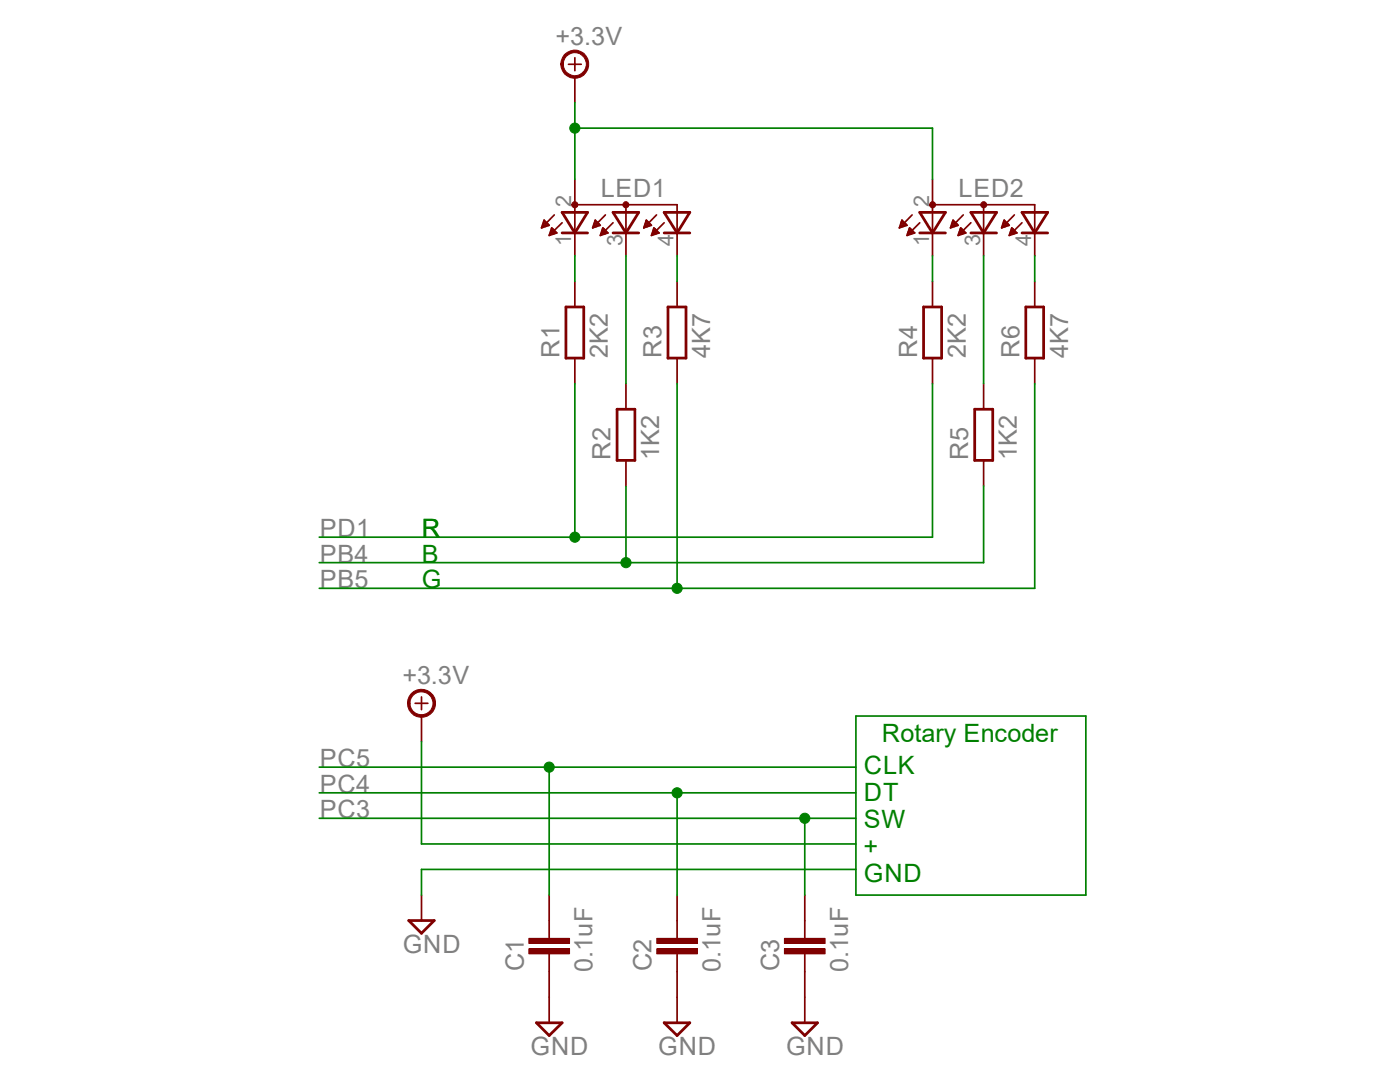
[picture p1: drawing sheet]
<svg xmlns="http://www.w3.org/2000/svg" width="279mm" height="216mm" viewBox="0 0 279 216" stroke-linecap="round" stroke-linejoin="round" font-family="sans-serif">
<path d="M112.2 46.5h5.1M112.2 42.4h5.1l-2.6 4.1zM122.3 46.5h5.2M122.3 42.4h5.2l-2.6 4.1zM132.5 42.4h5.2l-2.6 4.1zM132.5 46.5h5.2" fill="none" stroke="#800000" stroke-width=".55"/>
<path d="M110.6 42.9l-1.8 1.8M112.2 44.4l-1.8 1.8M114.7 40.9h20.4v5.1M120.8 42.9l-1.8 1.8M122.3 44.4l-1.7 1.8M124.9 40.9v5.1M131 42.9l-1.8 1.8M132.5 44.4l-1.7 1.8" fill="none" stroke="#800000" stroke-width=".34"/>
<path d="M114.2 40.5l.3-.2h.4l.3 .2v.7l-.3 .2h-.4l-.3-.2-.1-.3 .7-.1v.2l-.7-.1z" fill-rule="evenodd" fill="#800000"/>
<path d="M114.2 40.5l.3-.2h.4l.3 .2v.7l-.3 .2h-.4l-.3-.2-.1-.3 .7-.1v.2l-.7-.1z" fill="none" stroke="#800000" stroke-width=".2"/>
<path d="M124.4 40.5l.3-.2h.4l.4 .6-.1 .3-.3 .2h-.4l-.3-.2-.1-.3 .7-.1-.1 .2-.6-.1z" fill-rule="evenodd" fill="#800000"/>
<path d="M124.4 40.5l.3-.2h.4l.4 .6-.1 .3-.3 .2h-.4l-.3-.2-.1-.3 .7-.1-.1 .2-.6-.1z" fill="none" stroke="#800000" stroke-width=".2"/>
<g fill="none" stroke="#800000" stroke-width=".34">
<path d="M114.7 35.8v15.3M108.1 45.5h.1M108.2 45.2h.6M108.2 45h1.4M108.3 44.7h1.1M108.4 44.5h.7M108.5 44.2h.4M108.6 44h.1M108.6 43.9l1 1.1-1.5 .5zM109.6 46.9h.3M109.7 46.7h.9M109.8 46.4h1.3"/>
<path d="M109.9 46.2h1M110 45.9h.6M110 45.7h.4M110.1 45.5l1 1-1.5 .5zM118.3 45.5h.1M118.4 45.2h.6M118.4 45h1.4M118.5 44.7h1.1M118.6 44.5h.7M118.7 44.2h.4M118.8 44h.1M118.8 43.9l1 1.1-1.5 .5z"/>
<path d="M119.8 46.9h.3M119.9 46.7h.9M120 46.4h1.3M120.1 46.2h.9M120.1 45.9h.7M120.2 45.7h.4M120.3 45.5l1 1-1.5 .5zM124.9 46v5.1M128.5 45.5h.1M128.6 45.2h.6M128.7 45h1.2M128.7 44.7h1.1"/>
<path d="M128.8 44.5h.7M128.9 44.2h.4M129 43.9l1 1.1-1.5 .5zM129 44h.1M130 46.9h.3M130.1 46.7h.9M130.2 46.4h1.3M130.3 46.2h.9M130.3 45.9h.7M130.4 45.7h.4M130.5 45.5l1 1-1.5 .5zM135.1 46v5.1"/>
<path d="M182 42.9l-1.7 1.8M183.6 44.4l-1.8 1.8M186.1 40.9h20.4v5.1M192.2 42.9l-1.7 1.8M193.8 44.4l-1.8 1.8M196.3 40.9v5.1M202.4 42.9l-1.7 1.8M204 44.4l-1.8 1.8"/>
</g>
<path d="M183.6 46.5h5.1M183.6 42.4h5.1l-2.6 4.1zM193.8 46.5h5.1M193.8 42.4h5.1l-2.6 4.1zM204 42.4h5.1l-2.6 4.1zM204 46.5h5.1" fill="none" stroke="#800000" stroke-width=".55"/>
<path d="M185.6 40.5l.3-.2h.4l.4 .6-.1 .3-.3 .2h-.4l-.3-.2-.1-.3h.7l-.1 .1-.6-.1z" fill-rule="evenodd" fill="#800000"/>
<path d="M185.6 40.5l.3-.2h.4l.4 .6-.1 .3-.3 .2h-.4l-.3-.2-.1-.3h.7l-.1 .1-.6-.1z" fill="none" stroke="#800000" stroke-width=".2"/>
<path d="M195.8 40.5l.3-.2h.4l.4 .6-.1 .3-.3 .2h-.4l-.3-.2-.1-.3h.7l-.1 .1-.6-.1z" fill-rule="evenodd" fill="#800000"/>
<path d="M195.8 40.5l.3-.2h.4l.4 .6-.1 .3-.3 .2h-.4l-.3-.2-.1-.3h.7l-.1 .1-.6-.1z" fill="none" stroke="#800000" stroke-width=".2"/>
<g fill="none" stroke="#800000" stroke-width=".34">
<path d="M113.5 12.8h2.5M114.7 11.5v2.6M186.1 35.8v15.3M179.5 45.5h.1M179.6 45.2h.6M179.7 45h1.2M179.7 44.7h1.1M179.8 44.5h.8M179.9 44.2h.4M180 44h.1M180 43.9l1 1.1-1.5 .5zM181.1 46.9h.1"/>
<path d="M181.1 46.7h.8M181.2 46.4h1.3M181.3 46.2h.9M181.4 45.9h.6M181.4 45.7h.4M181.5 45.5l1 1-1.5 .5zM189.7 45.5h.1M189.8 45.2h.6M189.9 45h1.2M189.9 44.7h1.1M190 44.5h.8M190.1 44.2h.4"/>
<path d="M190.2 44h.1M190.2 43.9l1 1.1-1.5 .5zM191.2 46.9h.2M191.3 46.7h.9M191.4 46.4h1.3M191.5 46.2h.9M191.6 45.9h.6M191.6 45.7h.4M191.7 45.5l1 1-1.5 .5zM196.3 46v5.1M199.9 45.5h.1M200 45.2h.6"/>
<path d="M200.1 45h1.2M200.1 44.7h1.1M200.2 44.5h.8M200.3 44.2h.4M200.4 44h.1M200.4 43.9l1 1.1-1.5 .5zM201.4 46.9h.2M201.5 46.7h.9M201.6 46.4h1.3M201.7 46.2h.9M201.8 45.9h.6M201.8 45.7h.4"/>
<path d="M201.9 45.5l1 1-1.5 .5zM206.5 46v5.1"/>
</g>
<path d="M112.6 10.9a2.81 2.81 0 0 1 4.5 .4 2.81 2.81 0 0 1-1.6 4.2 2.81 2.81 0 0 1-3.6-2.7h.5a2.29 2.29 0 0 1 3.2-2.1 2.29 2.29 0 0 1 .8 3.7 2.29 2.29 0 0 1-3.7-.5l-.3-1.1h-.5l.1-.7z" fill-rule="evenodd" fill="#800000"/>
<path d="M112.6 10.9a2.81 2.81 0 0 1 4.5 .4 2.81 2.81 0 0 1-1.6 4.2 2.81 2.81 0 0 1-3.6-2.7h.5a2.29 2.29 0 0 1 3.2-2.1 2.29 2.29 0 0 1 .8 3.7 2.29 2.29 0 0 1-3.7-.5l-.3-1.1h-.5l.1-.7z" fill="none" stroke="#800000" stroke-width=".2"/>
<g fill="none" stroke="#800000" stroke-width=".34">
<path d="M114.7 15.4v5M114.7 56.2v5.1M135.1 56.2v5.1M186.1 56.2v5.1M206.5 56.2v5.1M114.7 71.5v5.1M124.9 76.6v5.1M135.1 71.5v5.1M186.1 71.5v5.1M196.3 76.6v5.1M206.5 71.5v5.1M124.9 91.9v5.1"/>
<path d="M196.3 91.9v5.1M84.1 139.1v2.5M82.8 140.3h2.6"/>
</g>
<path d="M112.9 61.3h3.6v10.2h-3.6zM133.3 61.3h3.6v10.2h-3.6zM184.3 61.3h3.6v10.2h-3.6zM204.7 61.3h3.6v10.2h-3.6zM123.1 81.7h3.6v10.2h-3.6zM194.5 81.7h3.6v10.2h-3.6z" fill="none" stroke="#800000" stroke-width=".55"/>
<path d="M82.1 138.4a2.81 2.81 0 0 1 4.4 .5 2.81 2.81 0 0 1-1.6 4.1 2.81 2.81 0 0 1-3.6-2.7h.5a2.29 2.29 0 0 1 3.2-2 2.29 2.29 0 0 1 .8 3.6 2.29 2.29 0 0 1-3.7-.5l-.3-1.1h-.5l.1-.7z" fill-rule="evenodd" fill="#800000"/>
<path d="M82.1 138.4a2.81 2.81 0 0 1 4.4 .5 2.81 2.81 0 0 1-1.6 4.1 2.81 2.81 0 0 1-3.6-2.7h.5a2.29 2.29 0 0 1 3.2-2 2.29 2.29 0 0 1 .8 3.6 2.29 2.29 0 0 1-3.7-.5l-.3-1.1h-.5l.1-.7z" fill="none" stroke="#800000" stroke-width=".2"/>
<path d="M84.1 142.9v5.1M84.1 178.6v5.1M109.6 183.7v3.5M109.6 190.3v3.6" fill="none" stroke="#800000" stroke-width=".34"/>
<path d="M81.6 183.7h5.1l-2.6 2.5z" fill="none" stroke="#800000" stroke-width=".55"/>
<path d="M105.5 187.2h8.2v1.1h-8.2z" fill-rule="evenodd" fill="#800000"/>
<path d="M105.5 187.2h8.2v1.1h-8.2z" fill="none" stroke="#800000" stroke-width=".2"/>
<path d="M105.5 189.3h8.2v1h-8.2z" fill-rule="evenodd" fill="#800000"/>
<path d="M105.5 189.3h8.2v1h-8.2z" fill="none" stroke="#800000" stroke-width=".2"/>
<path d="M109.6 178.6v5.1M109.6 193.9v5.1M135.1 183.7v3.5M135.1 190.3v3.6" fill="none" stroke="#800000" stroke-width=".34"/>
<path d="M131.1 187.2h8.1v1.1h-8.1z" fill-rule="evenodd" fill="#800000"/>
<path d="M131.1 187.2h8.1v1.1h-8.1z" fill="none" stroke="#800000" stroke-width=".2"/>
<path d="M131.1 189.3h8.1v1h-8.1z" fill-rule="evenodd" fill="#800000"/>
<path d="M131.1 189.3h8.1v1h-8.1z" fill="none" stroke="#800000" stroke-width=".2"/>
<path d="M135.1 178.6v5.1M135.1 193.9v5.1M160.6 183.7v3.5M160.6 190.3v3.6" fill="none" stroke="#800000" stroke-width=".34"/>
<path d="M156.5 187.2h8.2v1.1h-8.2z" fill-rule="evenodd" fill="#800000"/>
<path d="M156.5 187.2h8.2v1.1h-8.2z" fill="none" stroke="#800000" stroke-width=".2"/>
<path d="M156.5 189.3h8.2v1h-8.2z" fill-rule="evenodd" fill="#800000"/>
<path d="M156.5 189.3h8.2v1h-8.2z" fill="none" stroke="#800000" stroke-width=".2"/>
<path d="M160.6 178.6v5.1M109.6 199v5.1M135.1 199v5.1M160.6 193.9v10.2" fill="none" stroke="#800000" stroke-width=".34"/>
<path d="M107.1 204.1h5.1l-2.6 2.5zM132.5 204.1h5.2l-2.6 2.5zM158.1 204.1h5.1l-2.6 2.5z" fill="none" stroke="#800000" stroke-width=".55"/>
<path d="M114.7 20.4v15.4M114.7 25.6h71.4v10.2" fill="none" stroke="#008000" stroke-width=".34"/>
<circle cx="114.7" cy="25.6" r="1.01" fill="#008000"/>
<circle cx="114.7" cy="25.6" r="1.01" fill="none" stroke="#008000" stroke-width=".2"/>
<path d="M114.7 51.1v5.1M124.9 51.1v25.5M135.1 51.1v5.1M186.1 51.1v5.1M196.3 51.1v25.5M206.5 51.1v5.1M114.7 76.6v30.6M186.1 76.6v30.6h-122.4M84.1 148v20.4h86.7" fill="none" stroke="#008000" stroke-width=".34"/>
<circle cx="114.7" cy="107.2" r="1.01" fill="#008000"/>
<circle cx="114.7" cy="107.2" r="1.01" fill="none" stroke="#008000" stroke-width=".2"/>
<path d="M124.9 97v15.3M196.3 97v15.3h-132.6" fill="none" stroke="#008000" stroke-width=".34"/>
<circle cx="124.9" cy="112.3" r="1.01" fill="#008000"/>
<circle cx="124.9" cy="112.3" r="1.01" fill="none" stroke="#008000" stroke-width=".2"/>
<path d="M135.1 76.6v40.8M206.5 76.6v40.8h-142.8" fill="none" stroke="#008000" stroke-width=".34"/>
<circle cx="135.1" cy="117.4" r="1.01" fill="#008000"/>
<circle cx="135.1" cy="117.4" r="1.01" fill="none" stroke="#008000" stroke-width=".2"/>
<path d="M63.7 163.3h107.1M160.6 163.3v15.3" fill="none" stroke="#008000" stroke-width=".34"/>
<circle cx="160.6" cy="163.3" r="1.01" fill="#008000"/>
<circle cx="160.6" cy="163.3" r="1.01" fill="none" stroke="#008000" stroke-width=".2"/>
<path d="M63.7 153.1h107.1M109.6 153.1v25.5" fill="none" stroke="#008000" stroke-width=".34"/>
<circle cx="109.6" cy="153.1" r="1.01" fill="#008000"/>
<circle cx="109.6" cy="153.1" r="1.01" fill="none" stroke="#008000" stroke-width=".2"/>
<path d="M63.7 158.2h107.1M135.1 158.2v20.4" fill="none" stroke="#008000" stroke-width=".34"/>
<circle cx="135.1" cy="158.2" r="1.01" fill="#008000"/>
<circle cx="135.1" cy="158.2" r="1.01" fill="none" stroke="#008000" stroke-width=".2"/>
<path d="M170.8 142.9h45.9v35.7h-45.9zM170.8 173.5h-86.7v5.1" fill="none" stroke="#008000" stroke-width=".34"/>
<g font-size="5" fill="#808080">
<text x="110.9" y="9">+3.3V</text>
<text x="119.9" y="39.3">LED1</text>
<text x="191.3" y="39.3">LED2</text>
<text x="111.7" y="71.4" transform="rotate(-90 111.7 71.4)">R1</text>
<text x="121.3" y="71.5" transform="rotate(-90 121.3 71.5)">2K2</text>
<text x="132" y="71.4" transform="rotate(-90 132 71.4)">R3</text>
<text x="141.7" y="71.5" transform="rotate(-90 141.7 71.5)">4K7</text>
<text x="183" y="71.4" transform="rotate(-90 183 71.4)">R4</text>
<text x="192.7" y="71.5" transform="rotate(-90 192.7 71.5)">2K2</text>
<text x="203.5" y="71.4" transform="rotate(-90 203.5 71.4)">R6</text>
<text x="213.1" y="71.5" transform="rotate(-90 213.1 71.5)">4K7</text>
<text x="121.8" y="91.8" transform="rotate(-90 121.8 91.8)">R2</text>
<text x="131.5" y="91.9" transform="rotate(-90 131.5 91.9)">1K2</text>
<text x="193.2" y="91.8" transform="rotate(-90 193.2 91.8)">R5</text>
<text x="202.9" y="91.9" transform="rotate(-90 202.9 91.9)">1K2</text>
<text x="63.8" y="107.2">PD1</text>
<text x="63.8" y="112.3">PB4</text>
<text x="63.8" y="117.4">PB5</text>
<text x="80.3" y="136.5">+3.3V</text>
<text x="63.8" y="153.1">PC5</text>
<text x="63.8" y="158.2">PC4</text>
<text x="63.8" y="163.3">PC3</text>
<text x="80.4" y="190.1">GND</text>
<text x="104.5" y="193.8" transform="rotate(-90 104.5 193.8)">C1</text>
<text x="118.3" y="193.9" transform="rotate(-90 118.3 193.9)">0.1uF</text>
<text x="130" y="193.8" transform="rotate(-90 130 193.8)">C2</text>
<text x="143.8" y="193.9" transform="rotate(-90 143.8 193.9)">0.1uF</text>
<text x="155.5" y="193.8" transform="rotate(-90 155.5 193.8)">C3</text>
<text x="169.3" y="193.9" transform="rotate(-90 169.3 193.9)">0.1uF</text>
<text x="105.9" y="210.5">GND</text>
<text x="131.4" y="210.5">GND</text>
<text x="156.9" y="210.5">GND</text>
</g>
<g font-size="5" fill="#008000">
<text x="84.2" y="107.2">R</text>
<text x="84.2" y="112.3">B</text>
<text x="84.2" y="117.4">G</text>
<text x="176" y="148">Rotary Encoder</text>
<text x="172.4" y="154.5">CLK</text>
<text x="172.4" y="159.9">DT</text>
<text x="172.4" y="165.3">SW</text>
<text x="172.3" y="170.6">+</text>
<text x="172.4" y="176">GND</text>
</g>
<g font-size="4.3" fill="#808080">
<text x="114" y="41.3" transform="rotate(-90 114 41.3)">2</text>
<text x="185.4" y="41.3" transform="rotate(-90 185.4 41.3)">2</text>
<text x="114" y="49.1" transform="rotate(-90 114 49.1)">1</text>
<text x="124.2" y="49.1" transform="rotate(-90 124.2 49.1)">3</text>
<text x="134.4" y="49.1" transform="rotate(-90 134.4 49.1)">4</text>
<text x="185.4" y="49.1" transform="rotate(-90 185.4 49.1)">1</text>
<text x="195.6" y="49.1" transform="rotate(-90 195.6 49.1)">3</text>
<text x="205.8" y="49.1" transform="rotate(-90 205.8 49.1)">4</text>
</g>
</svg>
